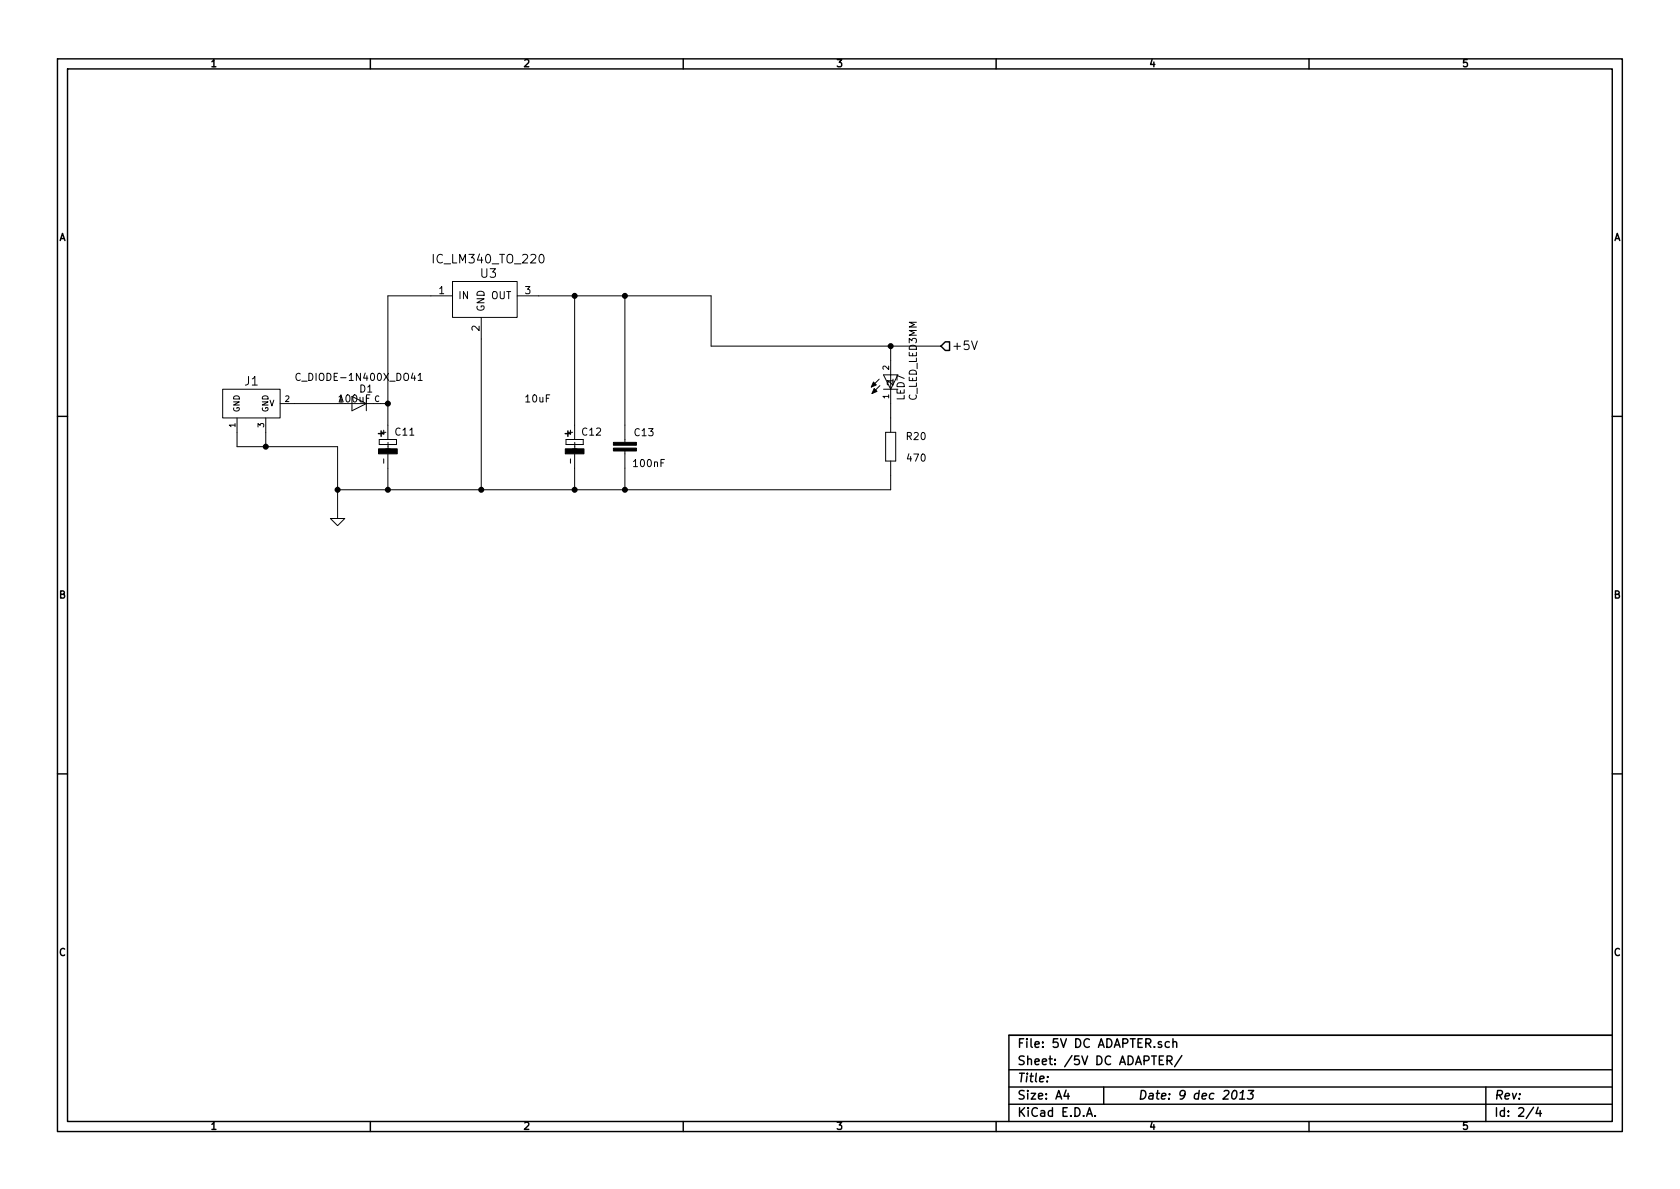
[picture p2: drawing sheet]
EESchema Schematic File Version 2
LIBS:C
LIBS:IC
LIBS:power
LIBS:rcl
LIBS:gl
LIBS:I-O
LIBS:MT7620N-cache
EELAYER 27 0
EELAYER END
$Descr A4 11693 8268
encoding utf-8
Sheet 2 4
Title ""
Date "9 dec 2013"
Rev ""
Comp ""
Comment1 ""
Comment2 ""
Comment3 ""
Comment4 ""
$EndDescr
$Comp
L C_R_0805 R20
U 1 1
P 6200 3100
F 0 "R20" V 6300 2850 50  0000 L BNN
F 1 "470" V 6150 2850 50  0000 L BNN
F 2 "C_R_0805" H 6200 3250 50  0001 C CNN
F 3 "~" H 6200 3100 60  0000 C CNN
	1    6200 3100
	0    -1   -1   0   
$EndComp
$Comp
L C_POWERJACK-DC_2,1MM J1
U 1 1
P 1750 2800
F 0 "J1" H 1750 2950 60  0000 C CNN
F 1 "C_POWERJACK-DC_2,1MM" H 1650 2350 60  0001 C CNN
F 2 "C_POWERJACK-DC_2,1MM" H 1800 2400 60  0001 C CNN
F 3 "~" H 1750 2800 60  0000 C CNN
	1    1750 2800
	1    0    0    -1  
$EndComp
$Comp
L C_C_0805 C13
U 1 1
P 4350 3050
F 0 "C13" H 4410 3065 50  0000 L BNN
F 1 "100nF" H 4400 2850 50  0000 L BNN
F 2 "C_C_0805" H 4350 3200 50  0001 C CNN
F 3 "~" H 4350 3050 60  0000 C CNN
	1    4350 3050
	1    0    0    -1  
$EndComp
Wire Wire Line
	2350 2800 2050 2800
$Comp
L GND #PWR021
U 1 1
P 2350 3600
F 0 "#PWR021" H 2350 3500 30  0001 C CNN
F 1 "GND" H 2350 3530 30  0001 C CNN
F 2 "~" H 2350 3600 60  0000 C CNN
F 3 "~" H 2350 3600 60  0000 C CNN
	1    2350 3600
	1    0    0    -1  
$EndComp
Wire Wire Line
	1650 3000 1650 3100
Wire Wire Line
	1650 3100 2350 3100
Wire Wire Line
	2350 3100 2350 3600
Wire Wire Line
	1850 3000 1850 3100
Connection ~ 1850 3100
Wire Wire Line
	2650 2800 2700 2800
Wire Wire Line
	2700 2050 2700 2950
Wire Wire Line
	2700 2050 3000 2050
Connection ~ 2700 2800
$Comp
L IC_LM340_TO_220 U3
U 1 1
P 3300 2050
F 0 "U3" H 3400 2200 60  0000 C CNN
F 1 "IC_LM340_TO_220" H 3400 2300 60  0000 C CNN
F 2 "IC_LM340_TO_220" H 3300 2050 60  0001 C CNN
F 3 "~" H 3300 2050 60  0000 C CNN
	1    3300 2050
	1    0    0    -1  
$EndComp
Wire Wire Line
	2350 3400 6200 3400
Wire Wire Line
	3350 3400 3350 2350
Connection ~ 2350 3400
Wire Wire Line
	2700 3250 2700 3400
Connection ~ 2700 3400
Wire Wire Line
	3750 2050 4950 2050
Wire Wire Line
	4350 2050 4350 2950
Wire Wire Line
	4000 2950 4000 2050
Connection ~ 4000 2050
Wire Wire Line
	4000 3400 4000 3250
Connection ~ 3350 3400
Wire Wire Line
	4350 3400 4350 3250
Connection ~ 4000 3400
Connection ~ 4350 2050
Wire Wire Line
	4950 2400 6550 2400
Wire Wire Line
	6200 3400 6200 3300
Connection ~ 4350 3400
Connection ~ 6200 2400
Text HLabel 6550 2400 2    60   Input ~ 0
+5V
Wire Wire Line
	4950 2050 4950 2400
$Comp
L C_DIODE-1N400X_DO41 D1
U 1 1
P 2500 2800
F 0 "D1" H 2500 2869 50  0000 L BNN
F 1 "C_DIODE-1N400X_DO41" H 2050 2950 50  0000 L BNN
F 2 "C_DIODE-1N4148_DO41" H 2500 2950 50  0001 C CNN
F 3 "~" H 2500 2800 60  0000 C CNN
	1    2500 2800
	1    0    0    -1  
$EndComp
$Comp
L C_CPOL-EUE_2.5-5 C11
U 1 1
P 2700 3050
F 0 "C11" H 2745 3069 50  0000 L BNN
F 1 "100uF" H 2350 3300 50  0000 L BNN
F 2 "C_CPOL-EUE_2.5-5" H 2700 3200 50  0001 C CNN
F 3 "~" H 2700 3050 60  0000 C CNN
	1    2700 3050
	1    0    0    -1  
$EndComp
$Comp
L C_CPOL-EUE_2.5-5 C12
U 1 1
P 4000 3050
F 0 "C12" H 4045 3069 50  0000 L BNN
F 1 "10uF" H 3650 3300 50  0000 L BNN
F 2 "C_CPOL-EUE_2.5-5" H 4000 3200 50  0001 C CNN
F 3 "~" H 4000 3050 60  0000 C CNN
	1    4000 3050
	1    0    0    -1  
$EndComp
Wire Wire Line
	6200 2400 6200 2500
Wire Wire Line
	6200 2800 6200 2900
$Comp
L C_LED_LED3MM LED7
U 1 1
P 6200 2600
F 0 "LED7" V 6305 2420 50  0000 L BNN
F 1 "C_LED_LED3MM" V 6390 2420 50  0000 L BNN
F 2 "C_LED_LED3MM" V 6450 2600 50  0001 C CNN
F 3 "~" H 6200 2600 60  0000 C CNN
	1    6200 2600
	1    0    0    -1  
$EndComp
$EndSCHEMATC
